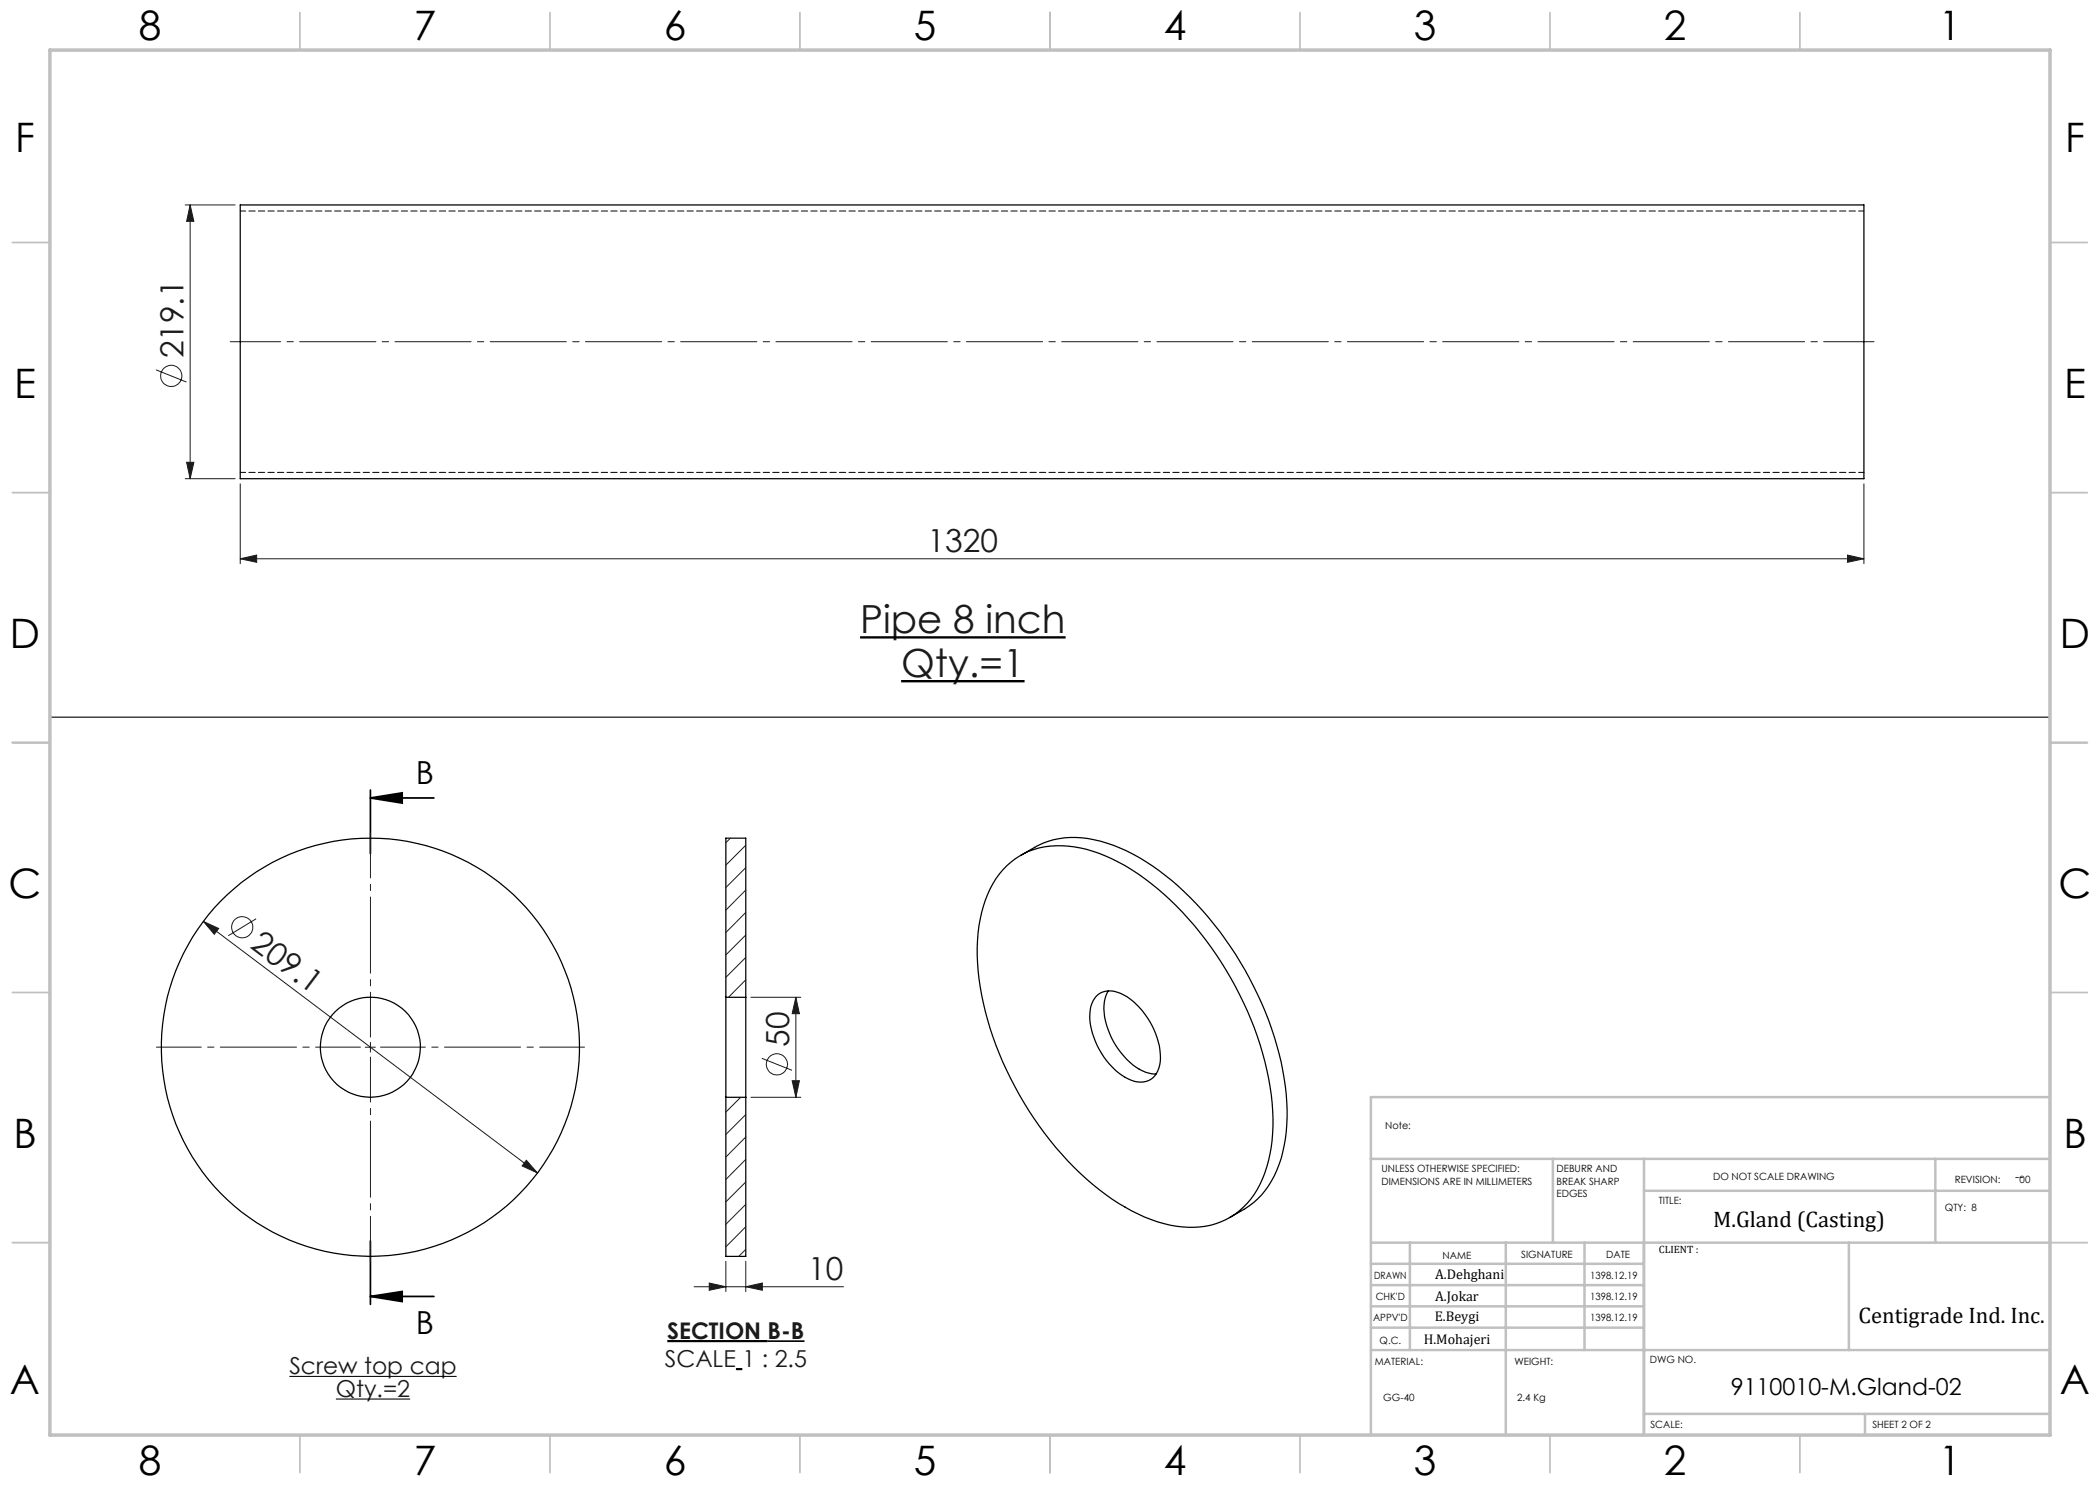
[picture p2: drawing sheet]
<svg xmlns="http://www.w3.org/2000/svg" width="420mm" height="297mm" viewBox="0 0 420 297" stroke-linecap="round" stroke-linejoin="round" font-family="sans-serif">
<g fill="none" stroke="#191924" stroke-width=".2">
<path d="M37 41h10M38 41l.8 3.3h-1.5zM38 41v54.7M31.2 74l6.1 2.4M37 95.7h10M37.3 92.5h1.5l-.8 3.2zM48 96.8v15.9M372.8 96.8v15.9M48 111.8l3.3-.8v1.5zM48 111.8h324.8M369.5 111l3.3 .8-3.3 .7zM40.7 184.3l66.8 50.3"/>
<path d="M40.7 184.3l3 1.4-.8 1.2zM51.2 183.8l-5.6 3.3M150.2 199.5h10M159.2 199.5l.7 3.2h-1.5zM159.2 199.5v20M73.1 209.4h2M74.1 208.5v1.9M150.2 219.5h10M152.4 211.7l6 2.4M158.4 216.1h1.5l-.7 3.4zM105.3 232.1l2.2 2.5-3.1-1.4zM138.8 257.3h29.9"/>
<path d="M141.9 256.6l3.3 .7-3.3 .8zM145.2 252.3v6M149.2 257.3l3.3-.7v1.5zM149.2 252.3v6"/>
<circle cx="34.3" cy="75.2" r="2.12"/>
<circle cx="48.4" cy="185.5" r="2.11"/>
<circle cx="155.4" cy="212.9" r="2.1"/>
</g>
<path d="M172 127.5h41.1M180.2 136.2h24.7" fill="none" stroke="#000" stroke-width=".47"/>
<path d="M57.9 275.3h33.4M67.2 279.8h14.8" fill="none" stroke="#000" stroke-width=".21"/>
<path d="M133.5 268.2h20M147.2 273.8h1.3" fill="none" stroke="#000" stroke-width=".43"/>
<path d="M153.5 268.2h7.4" fill="none" stroke="#000" stroke-width=".33"/>
<path d="M74.1 159.6l6.3-1v2zM74.1 159.6h12.7M74.1 158v12.7M74.1 259.3l6.3-1v2zM74.1 248.2v12.7M74.1 259.3h12.7" fill="none" stroke="#000" stroke-width=".35"/>
<path d="M72.1 209.4h-40.8M74.1 207.4v-40.8M74.1 211.4v40.8M76.1 209.4h40.8" fill="none" stroke="#191924" stroke-width=".2" stroke-dasharray="15.2 1.3 1.3 1.3" stroke-dashoffset="6.3"/>
<path d="M374.8 68.3h-328.7" fill="none" stroke="#191924" stroke-width=".2" stroke-dasharray="15.2 1.3 1.3 1.3" stroke-dashoffset="5.2"/>
<path d="M10 143.4h400" fill="none" stroke="#191924" stroke-width=".25"/>
<g fill="none" stroke="#c0c0c0" stroke-width=".35">
<path d="M60 2.5v7.5M110 2.5v7.5M160 2.5v7.5M210 2.5v7.5M260 2.5v7.5M310 2.5v7.5M360 2.5v7.5M2.5 48.5h7.5M410 48.5h7.5M2.5 98.5h7.5M410 98.5h7.5M2.5 148.5h7.5"/>
<path d="M410 148.5h7.5M2.5 198.5h7.5M410 198.5h7.5M2.5 248.5h7.5M410 248.5h7.5M60 287v7.5M110 287v7.5M160 287v7.5M210 287v7.5M260 287v7.5M310 287v7.5M360 287v7.5"/>
</g>
<g fill="none" stroke="#c0c0c0" stroke-width=".5">
<path d="M410 219.4h-135.8v67.4M274.2 231.8h135.8M310.6 231.8v16.7M328.8 231.8v55.2M328.8 238.2h81.2M387.1 231.8v16.7M274.2 248.5h135.8M274.2 257h54.6M274.2 252.8h54.6M282 248.5v21.5M301.2 248.5v38.3M316.9 248.5v21.5"/>
<path d="M369.8 248.5v21.5M274.2 265.5h54.6M274.2 261.3h54.6M274.2 270h135.8M328.8 282.8h81.2M373 282.8v4.2"/>
</g>
<path d="M10 10h400v277h-400z" fill="none" stroke="#c0c0c0" stroke-width=".7"/>
<path d="M74.1 159.6l6.3-1v2zM74.1 259.3l6.3-1v2z" fill="#000"/>
<g fill="#191924">
<path d="M105.3 232.1l-.9 1.1 3.1 1.4zM40.7 184.3l2.2 2.6 .8-1.2z"/>
<path d="M141.9 256.6l3.3 .7-3.3 .8zM149.2 257.3l3.3-.7v1.5z"/>
<path d="M37.3 92.5h1.5l-.8 3.2zM38 41l.8 3.3h-1.5z"/>
<path d="M159.2 199.5l.7 3.2h-1.5zM158.4 216.1h1.5l-.7 3.4z"/>
<path d="M48 111.8l3.3-.8v1.5zM369.5 111l3.3 .8-3.3 .7z"/>
</g>
<g fill="none" stroke="#000" stroke-width=".25">
<path d="M48 41h324.8v54.7h-324.8zM201.3 173.2a15.3 15.3 0 0 1 13.5-3.8 34.4 34.4 0 0 1 16.7 8.3 67.7 67.7 0 0 1 22.9 42.8 28.9 28.9 0 0 1-3.5 18.4 15.1 15.1 0 0 1-15.6 6.3 36.5 36.5 0 0 1-18-9.4 68.6 68.6 0 0 1-21.5-40.1 32 32 0 0 1 2.2-17.9 16 16 0 0 1 3.3-4.6zM204.1 171.1a18.7 18.7 0 0 1 8.8-3.5 25.6 25.6 0 0 1 15 3.9 61.4 61.4 0 0 1 22 24.1 59.7 59.7 0 0 1 7.5 27.9 23.8 23.8 0 0 1-5.1 15.5 21.3 21.3 0 0 1-6.4 4.5M145.2 199.5v20M145.2 199.5v-31.9h4v31.9M145.2 199.5h4M149.2 199.5v20M219.3 199.2a4.4 4.4 0 0 1 5.4-.2 15.2 15.2 0 0 1 7.4 13.3 4 4 0 0 1-4 4.1 9.2 9.2 0 0 1-6.2-3.6 15.4 15.4 0 0 1-3.9-10.1 5.5 5.5 0 0 1 1.3-3.5zM221.7 198.2a8.8 8.8 0 0 0-.1 7.6 14.7 14.7 0 0 0 7.5 8.7l1.3 .3h.8M145.2 219.5h4M145.2 219.5v31.8h4v-31.8"/>
<circle cx="74.1" cy="209.5" r="41.8"/>
<circle cx="74.1" cy="209.4" r="10"/>
</g>
<path d="M372.8 42.2h-324.7M48.1 94.5h324.7" fill="none" stroke="#000" stroke-width=".2" stroke-dasharray="1.3 .6" stroke-dashoffset=".2"/>
<g fill="none" stroke="#191924" stroke-width=".2">
<path d="M146.1 167.6l-.9 1M149.2 169l-4 4M149.2 173.5l-4 4M149.2 178l-4 4M149.2 182.5l-4 4M149.2 187l-4 4M149.2 191.5l-4 4M149.2 196l-3.5 3.5M148.1 219.5l-2.9 2.9M149.2 222.9l-4 4M149.2 227.4l-4 4M149.2 231.9l-4 4"/>
<path d="M149.2 236.4l-4 4M149.2 240.9l-4 4M149.2 245.4l-4 4M149.2 249.9l-1.5 1.4"/>
</g>
<g font-size="8.1">
<text x="27.8" y="8">8</text>
<text x="82.8" y="8">7</text>
<text x="132.8" y="8">6</text>
<text x="182.8" y="8">5</text>
<text x="232.8" y="8">4</text>
<text x="282.8" y="8">3</text>
<text x="332.8" y="8">2</text>
<text x="387.8" y="8">1</text>
<text x="3" y="30.4">F</text>
<text x="413" y="30.4">F</text>
<text x="2.8" y="79.6">E</text>
<text x="412.8" y="79.6">E</text>
<text x="2" y="129.6">D</text>
<text x="412" y="129.6">D</text>
<text x="1.7" y="179.6">C</text>
<text x="411.7" y="179.6">C</text>
<text x="2.7" y="229.6">B</text>
<text x="412.7" y="229.6">B</text>
<text x="2" y="278.9">A</text>
<text x="412" y="278.9">A</text>
<text x="27.8" y="295">8</text>
<text x="82.8" y="295">7</text>
<text x="132.8" y="295">6</text>
<text x="182.8" y="295">5</text>
<text x="232.8" y="295">4</text>
<text x="282.8" y="295">3</text>
<text x="332.8" y="295">2</text>
<text x="387.8" y="295">1</text>
</g>
<g font-size="7.8" fill="#191924">
<text x="172" y="126.6">Pipe 8 inch</text>
<text x="180.2" y="135.4">Qty.=1</text>
</g>
<text font-size="6.4" fill="#191924" x="49.8" y="189.5" transform="rotate(37 49.8 189.5)">209.1</text>
<g font-size="6.3" fill="#191924">
<text x="36.7" y="71.7" transform="rotate(-90 36.7 71.7)">219.1</text>
<text x="185.5" y="110.4">1320</text>
<text x="157.8" y="209.4" transform="rotate(-90 157.8 209.4)">50</text>
<text x="161.7" y="255.9">10</text>
</g>
<g font-size="6.3">
<text x="83.2" y="156.9">B</text>
<text x="83.2" y="266.8">B</text>
</g>
<g font-size="4.7" fill="#191924">
<text x="57.9" y="274.8">Screw top cap</text>
<text x="133" y="273.3">SCALE 1 : 2.5</text>
<text x="67.2" y="279.3">Qty.=2</text>
</g>
<text font-size="4.7" x="346.2" y="279">9110010-M.Gland-02</text>
<text font-size="4.6" fill="#191924" x="133.5" y="267.7">SECTION B-B</text>
<g font-size="4.5">
<text x="342.6" y="245.3">M.Gland (Casting)</text>
<text x="371.7" y="264.6">Centigrade Ind. Inc.</text>
</g>
<g font-size="2.8">
<text x="287" y="255.9">A.Dehghani</text>
<text x="287" y="260.1">A.Jokar</text>
<text x="284.7" y="268.7">H.Mohajeri</text>
<text x="286.9" y="264.2">E.Beygi</text>
</g>
<text font-size="2.5" x="403" y="236.1">--</text>
<text font-size="2.1" x="331.8" y="250.7">CLIENT :</text>
<g font-size="2">
<text x="277" y="225.8">Note:</text>
<text x="276.3" y="234.5">UNLESS OTHERWISE SPECIFIED:</text>
<text x="276.3" y="237">DIMENSIONS ARE IN MILLIMETERS</text>
<text x="311.3" y="234.5">DEBURR AND</text>
<text x="311.3" y="237">BREAK SHARP</text>
<text x="311.3" y="239.5">EDGES</text>
<text x="342.6" y="236">DO NOT SCALE DRAWING</text>
<text x="391" y="236.6">REVISION:</text>
<text x="403.9" y="236.6">00</text>
<text x="331.8" y="240.8">TITLE:</text>
<text x="389" y="242.2">QTY: 8</text>
<text x="288.5" y="251.7">NAME</text>
<text x="304.2" y="251.7">SIGNATURE</text>
<text x="321.2" y="251.7">DATE</text>
<text x="274.8" y="255.9">DRAWN</text>
<text x="318" y="255.9">1398.12.19</text>
<text x="275.1" y="260.1">CHK'D</text>
<text x="318" y="260.1">1398.12.19</text>
<text x="274.6" y="264.2">APPV'D</text>
<text x="275.9" y="268.7">Q.C.</text>
<text x="318" y="264.2">1398.12.19</text>
<text x="275" y="273">MATERIAL:</text>
<text x="302.9" y="273">WEIGHT:</text>
<text x="330" y="272.5">DWG NO.</text>
<text x="276.7" y="280.2">GG-40</text>
<text x="303.4" y="280.2">2.4 Kg</text>
<text x="330.1" y="285.6">SCALE:</text>
<text x="374.5" y="285.6">SHEET 2 OF 2</text>
</g>
</svg>
